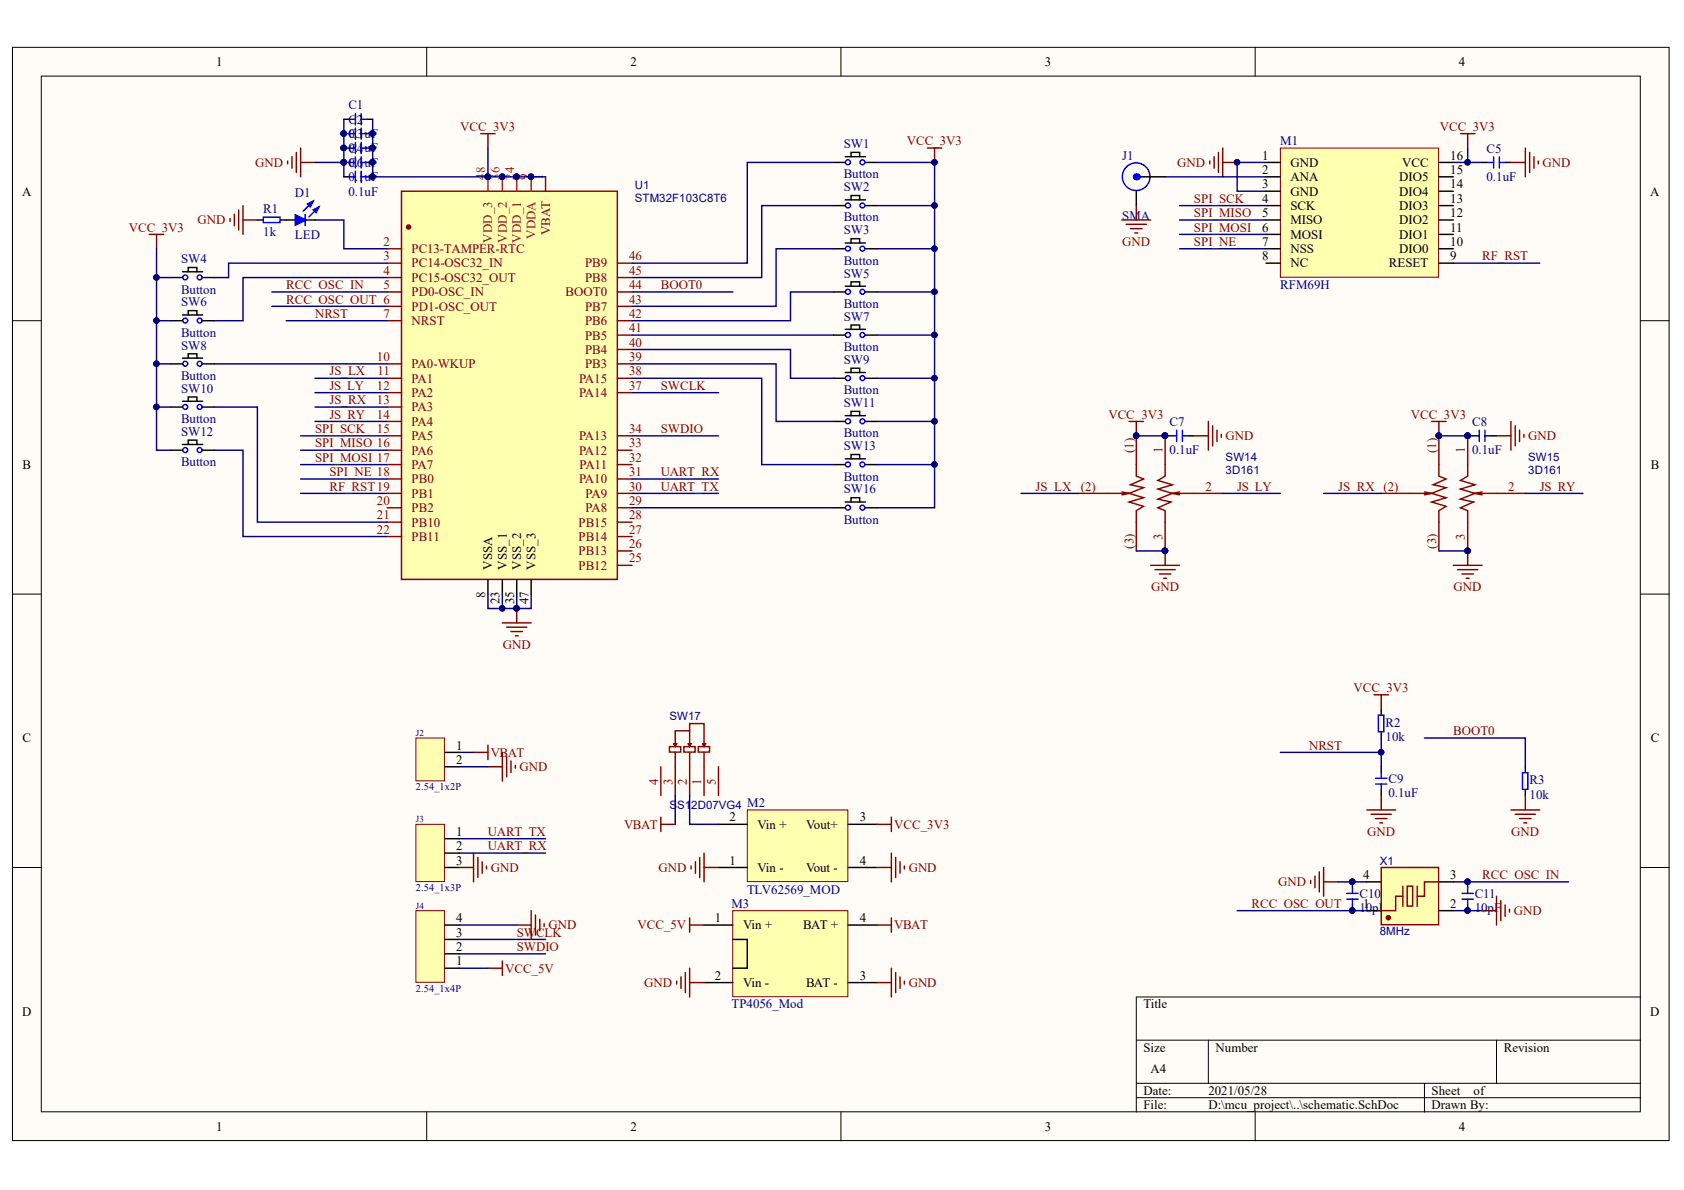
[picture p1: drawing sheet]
# Altium schematic sheet schematic.SchDoc
size A4

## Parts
C1  0.1uF  [0402]
C2  0.1uF  [0402]
C3  0.1uF  [0402]
C4  0.1uF  [0402]
C5  0.1uF  [0402]
C6  0.1uF  [0402]
C7  0.1uF  [0402]
C8  0.1uF  [0402]
C9  0.1uF  [0402]
C10  10pF  [0402]
C11  10pF  [0402]
D1  LED  [0603LED]
J1  SMA  [SMA_Edge]
J2  2.54_1x2P  [2.54排针_1x2立式]
J3  2.54_1x3P  [2.54排针_1x3立式]
J4  2.54_1x4P  [2.54排针_1x4立式]
M1  RFM69H  [RFM69H]
M2  TLV62569_MOD  [DM13]
M3  TP4056_Mod  [TP4056_Mod_1]
R1  1k  [0402]
R2  10k  [0402]
R3  10k  [0402]
SW1  Button  [KEY-SMD_4P-L6.0-W6.0-P4.50-LS8.6]
SW2  Button  [KEY-SMD_4P-L6.0-W6.0-P4.50-LS8.6]
SW3  Button  [KEY-SMD_4P-L6.0-W6.0-P4.50-LS8.6]
SW4  Button  [KEY-SMD_4P-L6.0-W6.0-P4.50-LS8.6]
SW5  Button  [KEY-SMD_4P-L6.0-W6.0-P4.50-LS8.6]
SW6  Button  [KEY-SMD_4P-L6.0-W6.0-P4.50-LS8.6]
SW7  Button  [KEY-SMD_4P-L6.0-W6.0-P4.50-LS8.6]
SW8  Button  [KEY-SMD_4P-L6.0-W6.0-P4.50-LS8.6]
SW9  Button  [KEY-SMD_4P-L6.0-W6.0-P4.50-LS8.6]
SW10  Button  [KEY-SMD_4P-L6.0-W6.0-P4.50-LS8.6]
SW11  Button  [KEY-SMD_4P-L6.0-W6.0-P4.50-LS8.6]
SW12  Button  [KEY-SMD_4P-L6.0-W6.0-P4.50-LS8.6]
SW13  Button  [KEY-SMD_4P-L6.0-W6.0-P4.50-LS8.6]
SW14  3D161  [SW-TH_3D161]
SW15  3D161  [SW-TH_3D161]
SW16  Button  [KEY-SMD_4P-L6.0-W6.0-P4.50-LS8.6]
SW17  SS12D07VG4  [SW-TH_SS12D07VG4]
U1  STM32F103C8T6  [LQFP-48_L7.0-W7.0-P0.50-LS9.0-BL]
X1  8MHz  [OSC-SMD_4P-L3.2-W2.5-BL]

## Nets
GND: C1.2 C2.2 C3.2 C4.2 C5.2 C6.2 C7.2 C8.2 C9.1 C10.2 C11.1 J1.2 J2.2 J3.3 J4.4 M1.1(GND) M1.3(GND) M2.1(Vin_-) M2.4(Vout_-) M3.2(Vin_-) M3.3(BAT_-) R1.1 R3.1 SW14.3 SW14.(3) SW15.3 SW15.(3) U1.8(VSSA) U1.23(VSS_1) U1.35(VSS_2) U1.47(VSS_3) X1.2(GND) X1.4(GND)
VBAT: J2.1 M3.4(BAT_+) SW17.3
VCC_3V3: C1.1 C2.1 C3.1 C4.1 C5.1 C6.1 C7.1 C8.1 M1.16(VCC) M2.3(Vout+) R2.2 SW1.2 SW2.2 SW3.2 SW4.1 SW5.2 SW6.1 SW7.2 SW8.1 SW9.2 SW10.1 SW11.2 SW12.1 SW13.2 SW14.1 SW14.(1) SW15.1 SW15.(1) SW16.2 U1.1(VBAT) U1.9(VDDA) U1.24(VDD_1) U1.36(VDD_2) U1.48(VDD_3)
VCC_5V: J4.1 M3.1(Vin_+)
BOOT0: R3.2 U1.44(BOOT0)
JS_LX: SW14.(2) U1.11(PA1)
JS_LY: SW14.2 U1.12(PA2)
JS_RX: SW15.(2) U1.13(PA3)
JS_RY: SW15.2 U1.14(PA4)
NRST: C9.2 R2.1 U1.7(NRST)
RCC_OSC_IN: C11.2 U1.5(PD0-OSC_IN) X1.3
RCC_OSC_OUT: C10.1 U1.6(PD1-OSC_OUT) X1.1
RF_RST: M1.9(RESET) U1.19(PB1)
SPI_MISO: M1.5(MISO) U1.16(PA6)
SPI_MOSI: M1.6(MOSI) U1.17(PA7)
SPI_NE: M1.7(NSS) U1.18(PB0)
SPI_SCK: M1.4(SCK) U1.15(PA5)
SWCLK: J4.3 U1.37(PA14)
SWDIO: J4.2 U1.34(PA13)
UART_RX: J3.2 U1.31(PA10)
UART_TX: J3.1 U1.30(PA9)
NetD1_A: D1.A R1.2
NetD1_K: D1.K U1.2(PC13-TAMPER-RTC)
NetJ1_1: J1.1 M1.2(ANA)
NetM2_2: M2.2(Vin_+) SW17.2
NetSW1_1: SW1.1 U1.46(PB9)
NetSW2_1: SW2.1 U1.45(PB8)
NetSW3_1: SW3.1 U1.43(PB7)
NetSW4_2: SW4.2 U1.3(PC14-OSC32_IN)
NetSW5_1: SW5.1 U1.42(PB6)
NetSW6_2: SW6.2 U1.4(PC15-OSC32_OUT)
NetSW7_1: SW7.1 U1.41(PB5)
NetSW8_2: SW8.2 U1.10(PA0-WKUP)
NetSW9_1: SW9.1 U1.40(PB4)
NetSW10_2: SW10.2 U1.21(PB10)
NetSW11_1: SW11.1 U1.39(PB3)
NetSW12_2: SW12.2 U1.22(PB11)
NetSW13_1: SW13.1 U1.38(PA15)
NetSW16_1: SW16.1 U1.29(PA8)

Not connected (* = marked no-connect by the designer): M1 8(NC) 10(DIO0) 11(DIO1) 12(DIO2) 13(DIO3) 14(DIO4) 15(DIO5); SW17 1 4 5; U1 20(PB2) 25(PB12) 26(PB13) 27(PB14) 28(PB15) 32(PA11) 33(PA12)
